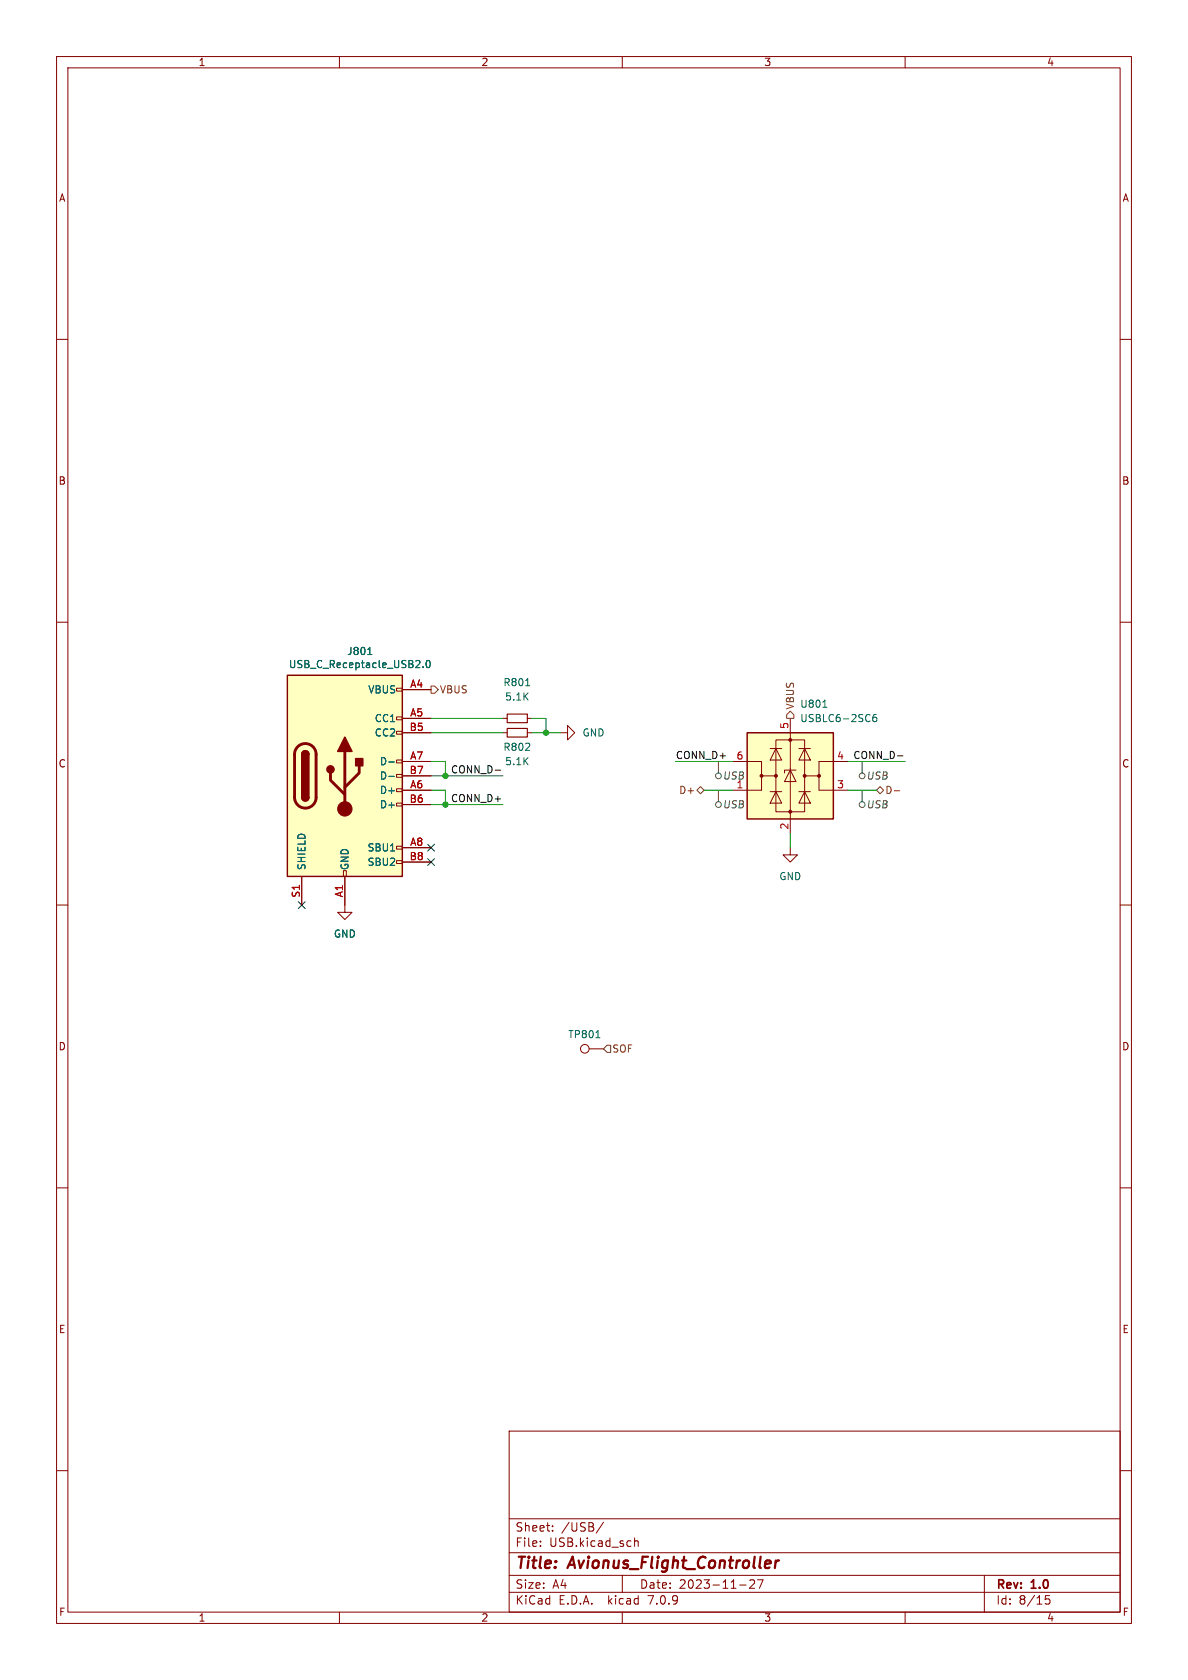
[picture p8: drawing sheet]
<svg xmlns="http://www.w3.org/2000/svg" width="210mm" height="297mm" viewBox="0 0 210 297" stroke-linecap="round" stroke-linejoin="round" font-family="sans-serif">
<g fill="none" stroke="#840000" stroke-width=".18">
<path d="M10 10h190v277h-190zM12 12h186v273h-186zM60 10v2M110 10v2M160 10v2M10 60h2M198 60h2M10 110h2M198 110h2M70.1 139.4h1v.6h-1zM70.1 136.9h1v.5h-1zM70.1 134.4h1v.5h-1z"/>
<path d="M70.1 129.3h1v.5h-1zM70.1 126.7h1v.6h-1zM70.1 121.7h1v.5h-1zM71.1 127h5.1M71.1 121.9h5.1M71.1 139.7h5.1M71.1 134.6h5.1M71.1 129.5h5.1M71.1 137.2h5.1M88.9 127h.8M88.9 129.5h.8M93.2 127h.8"/>
<path d="M93.2 129.5h.8M99.1 129.5h1.2v-1.2l1.3 1.2-1.3 1.3v-1.3M129.5 134.6h5.1v2.6h2.6M134.6 137.2v2.5h-5.1M136.1 140h2.1M136.1 132.3h2.1M137.2 130.8h5v12.7h-5zM137.2 140l1 2h-2.1zM137.2 132.3l1 2.1h-2.1zM139.7 136.1l1 2.1h-2zM139.7 127v20.3M140.7 136.1h-2v.6"/>
<path d="M141.2 140h2.1M141.2 132.3h2.1M142.2 140l1.1 2h-2.1zM142.2 132.3l1.1 2.1h-2.1zM144.8 137.2v2.5h5.1M149.9 134.6h-5.1v2.6h-2.6M10 160h2M53.3 154.9v5.1M60.7 153.9h.5v1h-.5zM61 154.9v6.4h1.2l-1.2 1.3-1.3-1.3h1.3M70.1 152.1h1v.6h-1zM70.1 149.6h1v.5h-1z"/>
<path d="M70.1 142h1v.5h-1zM71.1 149.9h5.1M71.1 142.2h5.1M71.1 152.4h5.1M139.7 149.9v1.2h1.3l-1.3 1.3-1.3-1.3h1.3M198 160h2M104.1 185.4h2.6M10 210h2M198 210h2M10 260h2M90 253h108v32h-108zM198 260h2"/>
<path d="M90 278.5h108M90 274.5h108M90 268.5h108M95.5 273.2v.2M95.5 272.5v.1M97.7 270.5v.2M97.7 269.8v.1M106.7 269.1l-1.3 1.9M110 278.5v3M112.2 271.9v1.5M112.2 272.5l.2-.1 .4 .1v.9M133.3 279.4v.5l-.8 .9h.9"/>
<path d="M134.9 279.3l-.6 1.5M174 278.5v6.5M60 285v2M90 281.5h108M110 285v2M130.8 280.2h1.1M160 285v2M185.5 282.1h-.7v.7l.2-.1h.5l.1 .2-.1 .5-.2 .2-.5-.2"/>
<circle cx="103.4" cy="185.4" r=".76"/>
</g>
<path d="M137.1 275.9l-.1 1.3M137.7 275.9l-.4 .1-.2 .3" fill="none" stroke="#840000" stroke-width=".4"/>
<path d="M89.7 126.2h3.5v1.6h-3.5zM89.7 128.8h3.5v1.5h-3.5z" fill="none" stroke="#840000" stroke-width=".2"/>
<path d="M65 115.7h.7M74.8 117.9v.1M75.4 116.9l.2-.1a.68 .68 0 0 1 .5 .6 .68 .68 0 0 1-.5 .6l-.2-.1-.1-.4zM68.7 134.7h1M68.7 137.3h1M92.9 121.2h.7M145.5 125h.7M154.9 126.3l-.4 .1a.85 .85 0 0 0 0 1.2l.4-.1 .1-.5-.2-.2-.4 .1-.1 .1M105.3 183.5h.8" fill="none" stroke="#006464" stroke-width=".18"/>
<g fill="#ffffc2" stroke="#ffffc2" stroke-width=".18">
<path d="M50.8 119.4h20.3v35.5h-20.3z"/>
<path d="M132.1 129.5h15.2v15.3h-15.2z"/>
</g>
<path d="M50.8 119.4h20.3v35.5h-20.3zM53.3 133.4a.64 .64 0 0 1 .7-.7 .64 .64 0 0 1 .6 .7M132.1 129.5h15.2v15.3h-15.2zM53.3 141a.64 .64 0 0 0 .7 .6 .64 .64 0 0 0 .6-.6" fill="none" stroke="#840000" stroke-width=".25"/>
<path d="M52.6 132a1.9 1.9 0 0 1 2.1-.4 1.9 1.9 0 0 1 1.2 1.8v7.6a1.91 1.91 0 0 1-1.9 1.9 1.91 1.91 0 0 1-1.9-1.9v-7.8l.2-.7zM58.4 136.7v1.2l2.6 2.6M61 132.8v10.2M63.5 135.4v1.3l-2.5 2.5" fill="none" stroke="#840000" stroke-width=".51"/>
<g fill="#840000" stroke="#840000" stroke-width=".25">
<path d="M53.3 141h1.3a.64 .64 0 0 1-.6 .6 .64 .64 0 0 1-.7-.6z"/>
<path d="M53.3 133.4h1.3v7.6h-1.3z"/>
<path d="M53.5 132.9a.64 .64 0 0 1 .7-.1 .64 .64 0 0 1 .4 .6h-1.3z"/>
<path d="M61 130.3l1.2 2.5h-2.5z"/>
<path d="M62.9 134.1h1.2v1.3h-1.2z"/>
<circle cx="58.4" cy="136" r=".63"/>
</g>
<g fill="#840000" stroke="#840000" stroke-width=".18">
<circle cx="61" cy="143" r="1.27"/>
<circle cx="134.6" cy="137.2" r=".25"/>
<circle cx="137.2" cy="137.2" r=".25"/>
<circle cx="139.7" cy="143.5" r=".25"/>
<circle cx="139.7" cy="130.8" r=".25"/>
<circle cx="142.2" cy="137.2" r=".25"/>
<circle cx="144.8" cy="137.2" r=".25"/>
</g>
<g fill="none" stroke="#484848" stroke-width=".18">
<path d="M127 134.6v2.1M127 139.7v2M152.4 134.6v2.1M152.4 139.7v2"/>
<circle cx="127" cy="137.2" r=".51"/>
<circle cx="152.4" cy="137.2" r=".51"/>
<circle cx="127" cy="142.2" r=".51"/>
<circle cx="152.4" cy="142.2" r=".51"/>
</g>
<path d="M76.2 121.3h.6l.7 .6-.7 .7h-.6zM123.2 139.7l.6-.6 .7 .6-.7 .6zM139.7 125.7l.6 .7v.6h-1.2v-.6zM154.9 139.7l.7-.6 .6 .6-.6 .6zM158.1 139.8h.9M107.3 184.8h.6v1.3h-.6l-.6-.7z" fill="none" stroke="#725600" stroke-width=".18"/>
<path d="M87.5 136.2h1M158.6 133.6h1" fill="none" stroke="#0f0f0f" stroke-width=".18"/>
<g fill="none" stroke="#009600" stroke-width=".18">
<path d="M76.2 127h12.7M76.2 129.5h12.7M76.2 139.7h2.5v2.5M76.2 134.6h2.5v2.6M76.2 137.2h12.7M94 127h2.5v2.5M94 129.5h5.1M119.4 134.6h10.1M124.5 139.7h5M149.9 139.7h5M149.9 134.6h10.1M76.2 142.2h12.7"/>
<path d="M139.7 147.3v2.6"/>
</g>
<path d="M52.7 159.4l1.2 1.2M53.9 159.4l-1.2 1.2M75.6 149.3l1.2 1.2M75.6 151.8l1.2 1.2M76.8 149.3l-1.2 1.2M76.8 151.8l-1.2 1.2" fill="none" stroke="#000084" stroke-width=".18"/>
<g fill="#009600" stroke="#009600" stroke-width=".18">
<circle cx="78.7" cy="142.2" r=".46"/>
<circle cx="78.7" cy="137.2" r=".46"/>
<circle cx="96.5" cy="129.5" r=".46"/>
</g>
<g font-size="2.8" fill="#840000">
<text x="91" y="277.9">Title:</text>
<text x="100.7" y="277.9">Avionus_Flight_Controller</text>
</g>
<g font-size="2.1" fill="#840000">
<text x="91" y="273.7">File:</text>
<text x="91" y="271">Sheet:</text>
<text x="97.1" y="273.7">USB.kicad_sch</text>
<text x="99.2" y="271">/USB/</text>
<text x="91" y="281.1">Size:</text>
<text x="97.7" y="281.1">A4</text>
<text x="113" y="281.1">Date:</text>
<text x="120" y="281.1">2023-11-27</text>
<text x="176" y="281.3">Rev:</text>
<text x="182.4" y="281.3">1.0</text>
<text x="91" y="283.9">KiCad</text>
<text x="98.7" y="283.9">E.D.A.</text>
<text x="107.6" y="283.9">kicad</text>
<text x="114.9" y="283.9">7.0.9</text>
<text x="176" y="283.9">Id:</text>
<text x="180.1" y="283.9">8/15</text>
</g>
<g font-size="1.8" fill="#840000">
<text x="35" y="11.9">1</text>
<text x="85" y="11.9">2</text>
<text x="135" y="11.9">3</text>
<text x="185" y="11.9">4</text>
<text x="10.3" y="35.9">A</text>
<text x="198.4" y="35.9">A</text>
<text x="10.3" y="85.9">B</text>
<text x="198.3" y="85.9">B</text>
<text x="10.3" y="135.9">C</text>
<text x="198.3" y="135.9">C</text>
<text x="10.3" y="185.9">D</text>
<text x="198.3" y="185.9">D</text>
<text x="10.3" y="235.9">E</text>
<text x="198.3" y="235.9">E</text>
<text x="10.3" y="285.9">F</text>
<text x="35" y="286.9">1</text>
<text x="85" y="286.9">2</text>
<text x="135" y="286.9">3</text>
<text x="185" y="286.9">4</text>
<text x="198.4" y="285.9">F</text>
</g>
<g font-size="1.8" fill="#006464">
<text x="51" y="118.3">USB_C_Receptacle_USB2.0</text>
<text x="61.3" y="116">J801</text>
<text x="65" y="122.8">VBUS</text>
<text x="88.9" y="121.5">R801</text>
<text x="89.2" y="124.1">5.1K</text>
<text x="141.4" y="125.3">U801</text>
<text x="66.2" y="127.9">CC1</text>
<text x="66.2" y="130.4">CC2</text>
<text x="102.9" y="130.4">GND</text>
<text x="141.4" y="127.9">USBLC6-2SC6</text>
<text x="67.1" y="135.5">D-</text>
<text x="88.9" y="132.9">R802</text>
<text x="89.2" y="135.5">5.1K</text>
<text x="67.1" y="140.6">D+</text>
<text x="67.1" y="143.1">D+</text>
<text x="67.1" y="138">D-</text>
<text x="54.2" y="153.9" transform="rotate(-90 54.2 153.9)">SHIELD</text>
<text x="61.8" y="153.9" transform="rotate(-90 61.8 153.9)">GND</text>
<text x="64.9" y="150.7">SBU1</text>
<text x="64.9" y="153.3">SBU2</text>
<text x="137.7" y="155.8">GND</text>
<text x="58.9" y="166">GND</text>
<text x="100.3" y="183.7">TP801</text>
</g>
<g font-size="1.8" fill="#a90000">
<text x="72.4" y="121.7">A4</text>
<text x="72.3" y="129.3">B5</text>
<text x="72.4" y="126.7">A5</text>
<text x="139.4" y="129" transform="rotate(-90 139.4 129)">5</text>
<text x="72.3" y="136.9">B7</text>
<text x="72.4" y="134.4">A7</text>
<text x="130.1" y="134.4">6</text>
<text x="147.9" y="134.4">4</text>
<text x="72.3" y="142">B6</text>
<text x="72.4" y="139.4">A6</text>
<text x="147.9" y="139.4">3</text>
<text x="72.4" y="149.6">A8</text>
<text x="139.4" y="146.8" transform="rotate(-90 139.4 146.8)">2</text>
<text x="72.3" y="152.1">B8</text>
<text x="53.1" y="158.8" transform="rotate(-90 53.1 158.8)">S1</text>
<text x="60.7" y="158.7" transform="rotate(-90 60.7 158.7)">A1</text>
</g>
<g font-size="1.8" fill="#725600">
<text x="77.7" y="122.8">VBUS</text>
<text x="140.6" y="125.5" transform="rotate(-90 140.6 125.5)">VBUS</text>
<text x="120" y="140.6">D+</text>
<text x="156.4" y="140.6">D-</text>
<text x="108.1" y="186.3">SOF</text>
</g>
<g font-size="1.8" fill="#0f0f0f">
<text x="79.6" y="136.8">CONN_D-</text>
<text x="119.4" y="134.3">CONN_D+</text>
<text x="150.7" y="134.3">CONN_D-</text>
<text x="79.6" y="141.9">CONN_D+</text>
</g>
<g font-size="1.8" fill="#484848">
<text x="127.7" y="143.1">USB</text>
<text x="127.7" y="138">USB</text>
<text x="130.1" y="139.4">1</text>
<text x="153.1" y="143.1">USB</text>
<text x="153.1" y="138">USB</text>
</g>
</svg>
